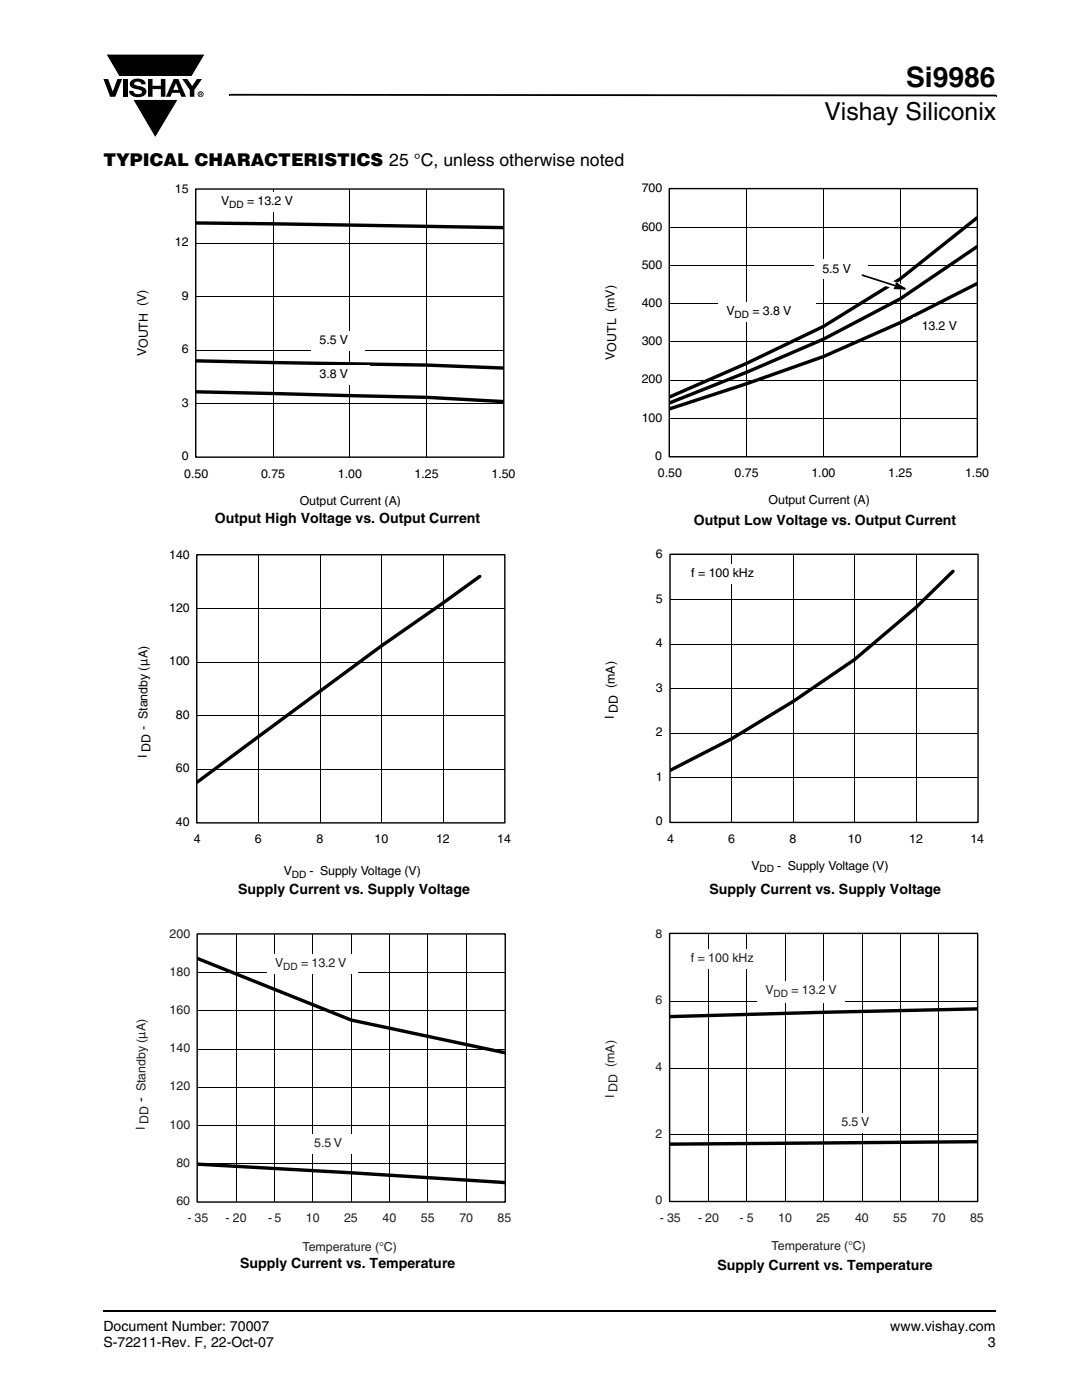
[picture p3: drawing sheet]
<svg xmlns="http://www.w3.org/2000/svg" width="216mm" height="279mm" viewBox="0 0 216 279" stroke-linecap="round" stroke-linejoin="round" font-family="sans-serif">
<path d="M20.5 261.5h.1v.4h-.1z" fill="#000"/>
<path d="M20.6 261.7h178.2" fill="none" stroke="#000" stroke-width=".36"/>
<path d="M20.6 10.7h20.5v17h-20.5z" fill="#fff"/>
<g fill="#000">
<path d="M20.6 15.8h1l.9 2.5 .9-2.5h1l-1.4 3.5h-1zM21.1 10.8h19.8l-2.6 4.5h-14.6zM24.5 15.8h.9v3.5h-.9zM26.2 16.1a2.08 2.08 0 0 1 2.8 .3l.1 .4h-.9a.78 .78 0 0 0-.7-.5 .78 .78 0 0 0-.7 .4l.2 .3 1 .2a1.06 1.06 0 0 1 1.2 1 1.06 1.06 0 0 1-1.1 1.1 1.71 1.71 0 0 1-2.3-1.2h.8a.95 .95 0 0 0 .8 .7 .95 .95 0 0 0 .9-.4 1.3 1.3 0 0 0-1.2-.6 1.02 1.02 0 0 1-1-.6 1.02 1.02 0 0 1 .1-1.1zM29.5 15.8h.9v1.3h1.7v-1.3h.9v3.5h-.9v-1.5h-1.7v1.5h-.9zM26.5 19.8h9.1l-4.6 7.7zM36.4 15.8h1l.9 1.4 1-1.4h1l-1.5 2.2v1.3h-.9v-1.4zM45.7 18.7h.2v.4h-.2zM45.9 18.7l152.9 .2v.3l-152.9-.1zM198.8 18.9h.1v.3h-.1z"/>
<path d="M35.1 16.6l-.5 1.3h1zM34.7 15.8h.9l1.5 3.5h-.9l-.3-.8h-1.6l-.3 .8h-.9z"/>
<path d="M39.9 18.6v.1h.2v-.1zM39.8 18.5h.4l.1 .2-.2 .1 .2 .3-.3-.3-.1 .3h-.1zM39.6 18.8a.45 .45 0 0 0 .9 0 .45 .45 0 0 0-.9 0zM39.4 18.8a.6 .6 0 0 1 1.2 0 .6 .6 0 0 1-1.2 0z"/>
</g>
<path d="M21.1 10.8h19.8l-2.6 4.5h-14.5zM26.5 19.8h9.1l-4.6 7.7z" fill="none" stroke="#fff" stroke-width=".2"/>
<path d="M26.8 36.2h76.1v65.1h-76.1z" fill="#fff"/>
<path d="M54.5 37.8v53.4M69.8 37.8v53.4M85.2 37.8v53.4M39.1 59.2h61.4M39.1 48.5h61.4M39.1 69.9h61.4M39.1 80.5h61.4" fill="none" stroke="#000" stroke-width=".2"/>
<path d="M39.1 44.5l61.3 .9M39.1 72l46 .9 15.3 .6M39.1 78.2l46 1.1 15.3 .8" fill="none" stroke="#000" stroke-width=".68"/>
<path d="M39.1 37.7h61.4v53.5h-61.4z" fill="none" stroke="#000" stroke-width=".28"/>
<g fill="#fff">
<path d="M42.4 38.4h22.1v3.8h-22.1z"/>
<path d="M62.1 66.2h10.7v3.8h-10.7z"/>
<path d="M62.1 72.9h11.7v3.9h-11.7z"/>
<path d="M27 109.2h77.6v66.4h-77.6z"/>
</g>
<path d="M51.6 110.8v53.4M63.9 110.8v53.4M76.1 110.8v53.4M88.4 110.8v53.4M39.3 132.2h61.4M39.3 121.5h61.4M39.3 153.5h61.4M39.3 142.8h61.4" fill="none" stroke="#000" stroke-width=".2"/>
<path d="M95.7 115l-7.3 5.4-12.3 8.5-36.8 27.2" fill="none" stroke="#000" stroke-width=".68"/>
<path d="M39.3 110.7h61.4v53.5h-61.4z" fill="none" stroke="#000" stroke-width=".28"/>
<path d="M26.6 185h78v65.2h-78z" fill="#fff"/>
<g fill="none" stroke="#000" stroke-width=".2">
<path d="M39.4 194.1h61.4M47.1 186.5v53.4M54.7 186.5v53.4M62.4 186.5v53.4M70 186.5v53.4M77.7 186.5v53.4M85.4 186.5v53.4M93.1 186.5v53.4M39.4 217h61.4M39.4 209.4h61.4M39.4 201.8h61.4M39.4 232.2h61.4"/>
<path d="M39.4 224.6h61.4"/>
</g>
<path d="M39.4 191.3l30.7 12.3 30.6 6.5M39.4 232.3l30.7 1.8 30.6 1.9" fill="none" stroke="#000" stroke-width=".68"/>
<path d="M39.3 186.4h61.5v53.5h-61.5z" fill="none" stroke="#000" stroke-width=".28"/>
<g fill="#fff">
<path d="M53.2 190.4h18.2v3.9h-18.2z"/>
<path d="M61 226.3h11.8v3.9h-11.8z"/>
<path d="M120.3 36.1h77.1v65.1h-77.1z"/>
</g>
<path d="M149 37.7v53.5M164.3 37.7v53.5M179.6 37.7v53.5M133.6 53h61.4M133.6 45.4h61.4M133.6 75.9h61.4M133.6 68.3h61.4M133.6 60.6h61.4M133.6 83.5h61.4" fill="none" stroke="#000" stroke-width=".2"/>
<path d="M194.9 56.6l-15.3 7.8-15.3 6.8-15.3 5.4-15.4 5M194.9 49.2l-15.3 10.5-15.3 8-15.3 6.6-15.4 6.1M194.9 43.5l-15.3 12.2-15.3 9.5-15.3 7.3-15.4 6.7" fill="none" stroke="#000" stroke-width=".68"/>
<path d="M133.5 37.6h61.5v53.6h-61.5z" fill="none" stroke="#000" stroke-width=".28"/>
<g fill="#fff">
<path d="M143.3 60.3h19.5v3.8h-19.5z"/>
<path d="M162.4 51.9h10.7v3.8h-10.7z"/>
<path d="M182.2 63.4h11.7v3.8h-11.7z"/>
</g>
<path d="M172.1 54.9l7.3 2.3" fill="none" stroke="#fff" stroke-width="1.4"/>
<path d="M172.1 54.9l8.4 2.7M178.8 56.5l1.7 1.1-2-.1 .4-.4z" fill="none" stroke="#000" stroke-width=".34"/>
<path d="M178.8 56.5l1.7 1.1-2-.1 .4-.4z" fill="#000"/>
<path d="M120.2 109.2h78.4v65.4h-78.4z" fill="#fff"/>
<path d="M133.8 119.6h61.4M146 110.7v53.4M158.3 110.7v53.4M170.6 110.7v53.4M182.8 110.7v53.4M133.8 137.4h61.4M133.8 128.5h61.4M133.8 155.2h61.4M133.8 146.3h61.4" fill="none" stroke="#000" stroke-width=".2"/>
<path d="M190.2 114l-7.4 7.2-12.3 10.4-12.3 8.4-12.2 7.5-12.2 6.2" fill="none" stroke="#000" stroke-width=".68"/>
<path d="M133.7 110.6h61.5v53.5h-61.5z" fill="none" stroke="#000" stroke-width=".28"/>
<g fill="#fff">
<path d="M136.2 112.6h20.1v3.8h-20.1z"/>
<path d="M120.4 185h78.2v65.1h-78.2z"/>
</g>
<path d="M133.7 199.8h61.4M141.4 186.4v53.4M149 186.4v53.4M156.7 186.4v53.4M164.3 186.4v53.4M172 186.4v53.4M179.6 186.4v53.4M187.3 186.4v53.4M133.7 213.2h61.4M133.7 226.5h61.4" fill="none" stroke="#000" stroke-width=".2"/>
<path d="M195 201.3l-61.4 1.6M195 227.8l-61.4 .5" fill="none" stroke="#000" stroke-width=".68"/>
<path d="M133.6 186.3h61.5v53.5h-61.5z" fill="none" stroke="#000" stroke-width=".28"/>
<g fill="#fff">
<path d="M151.1 195.8h17.3v4.4h-17.3z"/>
<path d="M166.2 222.3h10v3.8h-10z"/>
<path d="M136.2 189.4h17v3.8h-17z"/>
</g>
<text font-size="5.6" x="180.8" y="17.4">Si9986</text>
<text font-size="4.9" x="164.5" y="24">Vishay Siliconix</text>
<text font-size="3.5" x="20.6" y="33">TYPICAL CHARACTERISTICS 25 °C, unless otherwise noted</text>
<g font-size="2.8">
<text x="42.9" y="104.3">Output High Voltage vs. Output Current</text>
<text x="138.5" y="104.7">Output Low Voltage vs. Output Current</text>
<text x="47.5" y="178.4">Supply Current vs. Supply Voltage</text>
<text x="141.5" y="178.5">Supply Current vs. Supply Voltage</text>
<text x="47.9" y="253.1">Supply Current vs. Temperature</text>
<text x="143.2" y="253.4">Supply Current vs. Temperature</text>
<text x="20.6" y="265.6">Document Number: 70007</text>
<text x="20.6" y="268.8">S-72211-Rev. F, 22-Oct-07</text>
<text x="177.7" y="265.6">www.vishay.com</text>
<text x="197.1" y="268.8">3</text>
</g>
<text font-size="2.8" fill="#231f20" x="29" y="219.9" transform="rotate(-90 29 219.9)">-</text>
<g font-size="2.5">
<text x="34.9" y="38.5">15</text>
<text x="44.1" y="40.9">V</text>
<text x="49.3" y="40.9">= 13.2 V</text>
<text x="128" y="38.4">700</text>
<text x="128" y="46">600</text>
<text x="34.9" y="49.2">12</text>
<text x="128" y="53.6">500</text>
<text x="36.3" y="59.8">9</text>
<text x="164.1" y="54.4">5.5 V</text>
<text x="128" y="61.3">400</text>
<text x="145" y="62.9">V</text>
<text x="150.1" y="62.9">= 3.8 V</text>
<text x="183.9" y="65.9">13.2 V</text>
<text x="29.1" y="71.1" transform="rotate(-90 29.1 71.1)">VOUTH (V)</text>
<text x="36.3" y="70.5">6</text>
<text x="63.8" y="68.7">5.5 V</text>
<text x="122.6" y="71.8" transform="rotate(-90 122.6 71.8)">VOUTL (mV)</text>
<text x="128" y="68.9">300</text>
<text x="63.8" y="75.5">3.8 V</text>
<text x="128" y="76.5">200</text>
<text x="36.3" y="81.2">3</text>
<text x="128" y="84.1">100</text>
<text x="36.3" y="91.8">0</text>
<text x="36.8" y="95.3">0.50</text>
<text x="52.1" y="95.3">0.75</text>
<text x="67.4" y="95.3">1.00</text>
<text x="82.7" y="95.3">1.25</text>
<text x="98.1" y="95.3">1.50</text>
<text x="130.7" y="91.7">0</text>
<text x="131.3" y="95.2">0.50</text>
<text x="146.6" y="95.2">0.75</text>
<text x="161.9" y="95.2">1.00</text>
<text x="177.2" y="95.2">1.25</text>
<text x="192.6" y="95.2">1.50</text>
<text x="59.8" y="100.7">Output Current (A)</text>
<text x="153.4" y="100.6">Output Current (A)</text>
<text x="33.8" y="111.5">140</text>
<text x="130.9" y="111.4">6</text>
<text x="137.9" y="115.1">f = 100 kHz</text>
<text x="33.8" y="122.1">120</text>
<text x="130.9" y="120.3">5</text>
<text x="130.9" y="129.2">4</text>
<text x="33.8" y="132.8">100</text>
<text x="35.1" y="143.5">80</text>
<text x="122.5" y="143.5" transform="rotate(-90 122.5 143.5)">I</text>
<text x="123.3" y="142.3" transform="rotate(-90 123.3 142.3)">DD (mA)</text>
<text x="130.9" y="138.1">3</text>
<text x="30" y="150" transform="rotate(-90 30 150)">DD - Standby (µA)</text>
<text x="130.9" y="146.9">2</text>
<text x="29.3" y="151.3" transform="rotate(-90 29.3 151.3)">I</text>
<text x="35.1" y="154.1">60</text>
<text x="130.9" y="155.8">1</text>
<text x="35.1" y="164.8">40</text>
<text x="130.9" y="164.7">0</text>
<text x="38.7" y="168.3">4</text>
<text x="50.9" y="168.3">6</text>
<text x="63.1" y="168.3">8</text>
<text x="74.7" y="168.3">10</text>
<text x="87" y="168.3">12</text>
<text x="99.2" y="168.3">14</text>
<text x="133.1" y="168.2">4</text>
<text x="145.3" y="168.2">6</text>
<text x="149.9" y="173.6">V</text>
<text x="155.1" y="173.6">- Supply Voltage (V)</text>
<text x="157.6" y="168.2">8</text>
<text x="169.2" y="168.2">10</text>
<text x="181.4" y="168.2">12</text>
<text x="193.6" y="168.2">14</text>
<text x="56.6" y="174.6">V</text>
<text x="61.8" y="174.6">- Supply Voltage (V)</text>
</g>
<g font-size="2.5" fill="#231f20">
<text x="33.8" y="187.1">200</text>
<text x="130.8" y="187.1">8</text>
<text x="137.8" y="191.9">f = 100 kHz</text>
<text x="33.8" y="194.8">180</text>
<text x="54.9" y="193">V</text>
<text x="60.1" y="193">= 13.2 V</text>
<text x="33.8" y="202.4">160</text>
<text x="130.8" y="200.4">6</text>
<text x="152.7" y="198.4">V</text>
<text x="157.9" y="198.4">= 13.2 V</text>
<text x="33.8" y="210">140</text>
<text x="130.8" y="213.8">4</text>
<text x="29" y="217.8" transform="rotate(-90 29 217.8)">Standby (µA)</text>
<text x="33.8" y="217.6">120</text>
<text x="122.5" y="219.2" transform="rotate(-90 122.5 219.2)">I</text>
<text x="123.2" y="217.9" transform="rotate(-90 123.2 217.9)">DD (mA)</text>
<text x="28.9" y="225.6" transform="rotate(-90 28.9 225.6)">I</text>
<text x="29.6" y="224.3" transform="rotate(-90 29.6 224.3)">DD</text>
<text x="33.8" y="225.2">100</text>
<text x="130.8" y="227.1">2</text>
<text x="167.9" y="224.8">5.5 V</text>
<text x="35.2" y="232.9">80</text>
<text x="62.7" y="228.9">5.5 V</text>
<text x="35.2" y="240.5">60</text>
<text x="37.4" y="244">- 35</text>
<text x="45" y="244">- 20</text>
<text x="53.5" y="244">- 5</text>
<text x="61" y="244">10</text>
<text x="68.6" y="244">25</text>
<text x="76.3" y="244">40</text>
<text x="84" y="244">55</text>
<text x="91.7" y="244">70</text>
<text x="99.3" y="244">85</text>
<text x="130.8" y="240.4">0</text>
<text x="131.7" y="243.9">- 35</text>
<text x="139.3" y="243.9">- 20</text>
<text x="147.6" y="243.9">- 5</text>
<text x="155.3" y="243.9">10</text>
<text x="162.9" y="243.9">25</text>
<text x="170.6" y="243.9">40</text>
<text x="178.2" y="243.9">55</text>
<text x="185.9" y="243.9">70</text>
<text x="193.6" y="243.9">85</text>
<text x="60.3" y="249.6">Temperature (°C)</text>
<text x="153.9" y="249.5">Temperature (°C)</text>
</g>
<g font-size="2">
<text x="45.7" y="41.4">DD</text>
<text x="146.6" y="63.4">DD</text>
<text x="58.2" y="175.1">DD</text>
<text x="151.6" y="174.1">DD</text>
</g>
<g font-size="2" fill="#231f20">
<text x="56.5" y="193.5">DD</text>
<text x="154.4" y="198.9">DD</text>
</g>
</svg>
